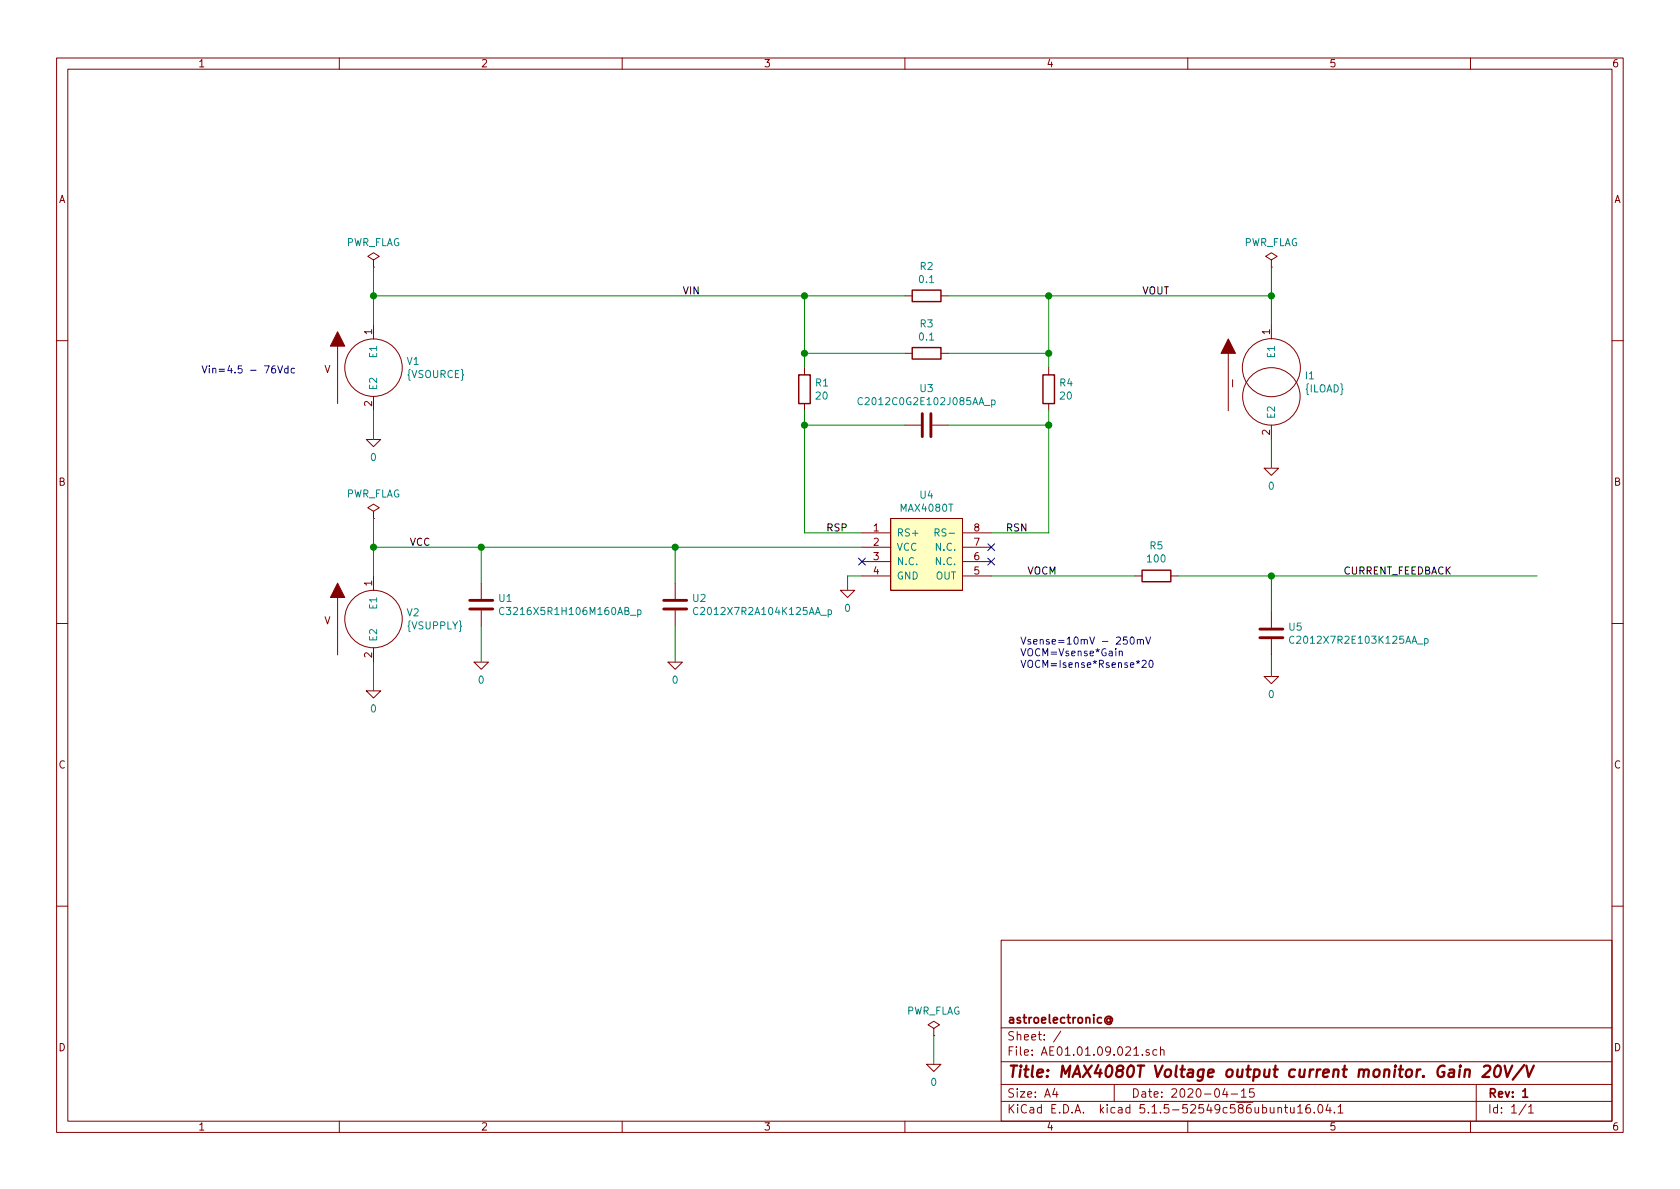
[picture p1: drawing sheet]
EESchema Schematic File Version 4
EELAYER 30 0
EELAYER END
$Descr A4 11693 8268
encoding utf-8
Sheet 1 1
Title "MAX4080T Voltage output current monitor. Gain 20V/V"
Date "2020-04-15"
Rev "1"
Comp "astroelectronic@"
Comment1 ""
Comment2 ""
Comment3 ""
Comment4 ""
$EndDescr
Wire Wire Line
	6000 4000 5900 4000
Wire Wire Line
	5900 4000 5900 4100
Wire Wire Line
	6900 4000 7900 4000
Wire Wire Line
	8200 4000 8850 4000
Wire Wire Line
	8850 4000 8850 4250
Connection ~ 8850 4000
Wire Wire Line
	8850 4550 8850 4700
Wire Wire Line
	5600 3700 6000 3700
Wire Wire Line
	5600 2450 6300 2450
Connection ~ 5600 2450
Wire Wire Line
	7300 3700 6900 3700
Wire Wire Line
	7300 2450 6600 2450
Wire Wire Line
	6600 2050 7300 2050
Connection ~ 7300 2450
Wire Wire Line
	8850 2050 8850 2250
Connection ~ 7300 2050
Wire Wire Line
	8850 3050 8850 3250
Wire Wire Line
	2600 3800 3350 3800
Wire Wire Line
	6500 7200 6500 7400
Text Label 7150 4000 0    50   ~ 0
VOCM
Text Label 4750 2050 0    50   ~ 0
VIN
Text Label 7950 2050 0    50   ~ 0
VOUT
Wire Wire Line
	5600 2050 5600 2450
Wire Wire Line
	7300 2050 7300 2450
Wire Wire Line
	5600 2850 5600 2950
Wire Wire Line
	7300 2850 7300 2950
Text Label 5750 3700 0    50   ~ 0
RSP
Text Label 7000 3700 0    50   ~ 0
RSN
Wire Wire Line
	6600 2950 7300 2950
Connection ~ 7300 2950
Wire Wire Line
	6300 2950 5600 2950
Connection ~ 5600 2950
Text Notes 1400 2600 0    50   ~ 0
Vin=4.5 - 76Vdc
Wire Wire Line
	3350 4600 3350 4350
Wire Wire Line
	3350 4050 3350 3800
Connection ~ 3350 3800
Text Label 2850 3800 0    50   ~ 0
VCC
Text Label 9350 4000 0    50   ~ 0
CURRENT_FEEDBACK
Wire Wire Line
	5600 2450 5600 2550
Wire Wire Line
	7300 2450 7300 2550
Wire Wire Line
	7300 2050 8850 2050
Wire Wire Line
	5600 2050 6300 2050
Wire Wire Line
	7300 2950 7300 3700
Wire Wire Line
	5600 2950 5600 3700
Wire Wire Line
	2600 3800 2600 4000
$Comp
L pspice:0 #GND01
U 1 1
P 2600 3050
F 0 "#GND01" H 2600 2950 50  0001 C CNN
F 1 "0" H 2600 2927 50  0000 C CNN
F 2 "" H 2600 3050 50  0001 C CNN
F 3 "~" H 2600 3050 50  0001 C CNN
	1    2600 3050
	1    0    0    -1  
$EndComp
$Comp
L power:PWR_FLAG #FLG01
U 1 1
P 6500 7200
F 0 "#FLG01" H 6500 7275 50  0001 C CNN
F 1 "PWR_FLAG" H 6500 7373 50  0000 C CNN
F 2 "" H 6500 7200 50  0001 C CNN
F 3 "~" H 6500 7200 50  0001 C CNN
	1    6500 7200
	1    0    0    -1  
$EndComp
$Comp
L power:PWR_FLAG #FLG02
U 1 1
P 2600 1850
F 0 "#FLG02" H 2600 1925 50  0001 C CNN
F 1 "PWR_FLAG" H 2600 2023 50  0000 C CNN
F 2 "" H 2600 1850 50  0001 C CNN
F 3 "~" H 2600 1850 50  0001 C CNN
	1    2600 1850
	1    0    0    -1  
$EndComp
Wire Wire Line
	2600 4600 2600 4800
$Comp
L pspice:0 #GND02
U 1 1
P 2600 4800
F 0 "#GND02" H 2600 4700 50  0001 C CNN
F 1 "0" H 2600 4677 50  0000 C CNN
F 2 "" H 2600 4800 50  0001 C CNN
F 3 "~" H 2600 4800 50  0001 C CNN
	1    2600 4800
	1    0    0    -1  
$EndComp
Wire Wire Line
	2600 3800 2600 3600
Connection ~ 2600 3800
$Comp
L power:PWR_FLAG #FLG03
U 1 1
P 2600 3600
F 0 "#FLG03" H 2600 3675 50  0001 C CNN
F 1 "PWR_FLAG" H 2600 3773 50  0000 C CNN
F 2 "" H 2600 3600 50  0001 C CNN
F 3 "~" H 2600 3600 50  0001 C CNN
	1    2600 3600
	1    0    0    -1  
$EndComp
$Comp
L pspice:0 #GND03
U 1 1
P 3350 4600
F 0 "#GND03" H 3350 4500 50  0001 C CNN
F 1 "0" H 3350 4477 50  0000 C CNN
F 2 "" H 3350 4600 50  0001 C CNN
F 3 "~" H 3350 4600 50  0001 C CNN
	1    3350 4600
	1    0    0    -1  
$EndComp
$Comp
L pspice:0 #GND04
U 1 1
P 4700 4600
F 0 "#GND04" H 4700 4500 50  0001 C CNN
F 1 "0" H 4700 4477 50  0000 C CNN
F 2 "" H 4700 4600 50  0001 C CNN
F 3 "~" H 4700 4600 50  0001 C CNN
	1    4700 4600
	1    0    0    -1  
$EndComp
$Comp
L Device:C U1
U 1 1
P 3350 4200
F 0 "U1" H 3465 4246 50  0000 L CNN
F 1 "C3216X5R1H106M160AB_p" H 3465 4155 50  0000 L CNN
F 2 "" H 3388 4050 50  0001 C CNN
F 3 "~" H 3350 4200 50  0001 C CNN
F 4 "X" H 3350 4200 50  0001 C CNN "Spice_Primitive"
F 5 "C3216X5R1H106M160AB_p" H 3350 4200 50  0001 C CNN "Spice_Model"
F 6 "Y" H 3350 4200 50  0001 C CNN "Spice_Netlist_Enabled"
F 7 "models/C3216X5R1H106M160AB_p.mod" H 3350 4200 50  0001 C CNN "Spice_Lib_File"
	1    3350 4200
	1    0    0    -1  
$EndComp
$Comp
L Device:C U2
U 1 1
P 4700 4200
F 0 "U2" H 4815 4246 50  0000 L CNN
F 1 "C2012X7R2A104K125AA_p" H 4815 4155 50  0000 L CNN
F 2 "" H 4738 4050 50  0001 C CNN
F 3 "~" H 4700 4200 50  0001 C CNN
F 4 "X" H 4700 4200 50  0001 C CNN "Spice_Primitive"
F 5 "C2012X7R2A104K125AA_p" H 4700 4200 50  0001 C CNN "Spice_Model"
F 6 "Y" H 4700 4200 50  0001 C CNN "Spice_Netlist_Enabled"
F 7 "models/C2012X7R2A104K125AA_p.mod" H 4700 4200 50  0001 C CNN "Spice_Lib_File"
	1    4700 4200
	1    0    0    -1  
$EndComp
Wire Wire Line
	3350 3800 4700 3800
Wire Wire Line
	4700 4600 4700 4350
Wire Wire Line
	4700 4050 4700 3800
Connection ~ 4700 3800
Wire Wire Line
	4700 3800 6000 3800
$Comp
L pspice:0 #GND05
U 1 1
P 5900 4100
F 0 "#GND05" H 5900 4000 50  0001 C CNN
F 1 "0" H 5900 3977 50  0000 C CNN
F 2 "" H 5900 4100 50  0001 C CNN
F 3 "~" H 5900 4100 50  0001 C CNN
	1    5900 4100
	1    0    0    -1  
$EndComp
$Comp
L Device:R R1
U 1 1
P 5600 2700
F 0 "R1" H 5670 2746 50  0000 L CNN
F 1 "20" H 5670 2655 50  0000 L CNN
F 2 "" V 5530 2700 50  0001 C CNN
F 3 "~" H 5600 2700 50  0001 C CNN
F 4 "R" H 5600 2700 50  0001 C CNN "Spice_Primitive"
F 5 "20" H 5600 2700 50  0001 C CNN "Spice_Model"
F 6 "Y" H 5600 2700 50  0001 C CNN "Spice_Netlist_Enabled"
	1    5600 2700
	1    0    0    -1  
$EndComp
$Comp
L Device:C U3
U 1 1
P 6450 2950
F 0 "U3" V 6702 2950 50  0000 C CNN
F 1 "C2012C0G2E102J085AA_p" V 6611 2950 50  0000 C CNN
F 2 "" H 6488 2800 50  0001 C CNN
F 3 "~" H 6450 2950 50  0001 C CNN
F 4 "X" H 6450 2950 50  0001 C CNN "Spice_Primitive"
F 5 "C2012C0G2E102J085AA_p" H 6450 2950 50  0001 C CNN "Spice_Model"
F 6 "Y" H 6450 2950 50  0001 C CNN "Spice_Netlist_Enabled"
F 7 "models/C2012C0G2E102J085AA_p.mod" H 6450 2950 50  0001 C CNN "Spice_Lib_File"
	1    6450 2950
	0    -1   -1   0   
$EndComp
$Comp
L Device:R R4
U 1 1
P 7300 2700
F 0 "R4" H 7370 2746 50  0000 L CNN
F 1 "20" H 7370 2655 50  0000 L CNN
F 2 "" V 7230 2700 50  0001 C CNN
F 3 "~" H 7300 2700 50  0001 C CNN
F 4 "R" H 7300 2700 50  0001 C CNN "Spice_Primitive"
F 5 "20" H 7300 2700 50  0001 C CNN "Spice_Model"
F 6 "Y" H 7300 2700 50  0001 C CNN "Spice_Netlist_Enabled"
	1    7300 2700
	1    0    0    -1  
$EndComp
$Comp
L Device:R R2
U 1 1
P 6450 2050
F 0 "R2" V 6243 2050 50  0000 C CNN
F 1 "0.1" V 6334 2050 50  0000 C CNN
F 2 "" V 6380 2050 50  0001 C CNN
F 3 "~" H 6450 2050 50  0001 C CNN
F 4 "R" H 6450 2050 50  0001 C CNN "Spice_Primitive"
F 5 "0.1" H 6450 2050 50  0001 C CNN "Spice_Model"
F 6 "Y" H 6450 2050 50  0001 C CNN "Spice_Netlist_Enabled"
	1    6450 2050
	0    1    1    0   
$EndComp
$Comp
L Device:R R3
U 1 1
P 6450 2450
F 0 "R3" V 6243 2450 50  0000 C CNN
F 1 "0.1" V 6334 2450 50  0000 C CNN
F 2 "" V 6380 2450 50  0001 C CNN
F 3 "~" H 6450 2450 50  0001 C CNN
F 4 "R" H 6450 2450 50  0001 C CNN "Spice_Primitive"
F 5 "0.1" H 6450 2450 50  0001 C CNN "Spice_Model"
F 6 "Y" H 6450 2450 50  0001 C CNN "Spice_Netlist_Enabled"
	1    6450 2450
	0    1    1    0   
$EndComp
$Comp
L AE01.17.09.000:MAX4080T U4
U 1 1
P 6450 3850
F 0 "U4" H 6450 4265 50  0000 C CNN
F 1 "MAX4080T" H 6450 4174 50  0000 C CNN
F 2 "Housings_SOIC:SOIC-8_3.9x4.9mm_Pitch1.27mm" H 6200 3300 50  0001 L BNN
F 3 "DS" H 6200 3200 50  0001 L BNN
F 4 "MAX4080TASA+T" H 6200 3100 50  0001 L BNN "PN"
F 5 "ID" H 6200 3000 50  0001 L BNN "ID"
F 6 "Current Sense Amplifier 1 Circuit  8-SOIC" H 6200 2900 50  0001 L BNN "DESC"
F 7 "NOTE" H 6200 2800 50  0001 L BNN "NOTE"
F 8 "X" H 6450 3850 50  0001 C CNN "Spice_Primitive"
F 9 "MAX4080T" H 6450 3850 50  0001 C CNN "Spice_Model"
F 10 "Y" H 6450 3850 50  0001 C CNN "Spice_Netlist_Enabled"
F 11 "models/MAX4080T.FAM" H 6450 3850 50  0001 C CNN "Spice_Lib_File"
	1    6450 3850
	1    0    0    -1  
$EndComp
$Comp
L Device:R R5
U 1 1
P 8050 4000
F 0 "R5" V 8257 4000 50  0000 C CNN
F 1 "100" V 8166 4000 50  0000 C CNN
F 2 "" V 7980 4000 50  0001 C CNN
F 3 "~" H 8050 4000 50  0001 C CNN
F 4 "R" H 8050 4000 50  0001 C CNN "Spice_Primitive"
F 5 "100" H 8050 4000 50  0001 C CNN "Spice_Model"
F 6 "Y" H 8050 4000 50  0001 C CNN "Spice_Netlist_Enabled"
	1    8050 4000
	0    -1   -1   0   
$EndComp
$Comp
L Device:C U5
U 1 1
P 8850 4400
F 0 "U5" H 8965 4446 50  0000 L CNN
F 1 "C2012X7R2E103K125AA_p" H 8965 4355 50  0000 L CNN
F 2 "" H 8888 4250 50  0001 C CNN
F 3 "~" H 8850 4400 50  0001 C CNN
F 4 "X" H 8850 4400 50  0001 C CNN "Spice_Primitive"
F 5 "C2012X7R2E103K125AA_p" H 8850 4400 50  0001 C CNN "Spice_Model"
F 6 "Y" H 8850 4400 50  0001 C CNN "Spice_Netlist_Enabled"
F 7 "models/C2012X7R2E103K125AA_p.mod" H 8850 4400 50  0001 C CNN "Spice_Lib_File"
	1    8850 4400
	1    0    0    -1  
$EndComp
Wire Wire Line
	8850 4000 10700 4000
$Comp
L pspice:0 #GND07
U 1 1
P 8850 4700
F 0 "#GND07" H 8850 4600 50  0001 C CNN
F 1 "0" H 8850 4577 50  0000 C CNN
F 2 "" H 8850 4700 50  0001 C CNN
F 3 "~" H 8850 4700 50  0001 C CNN
	1    8850 4700
	1    0    0    -1  
$EndComp
$Comp
L pspice:0 #GND06
U 1 1
P 8850 3250
F 0 "#GND06" H 8850 3150 50  0001 C CNN
F 1 "0" H 8850 3127 50  0000 C CNN
F 2 "" H 8850 3250 50  0001 C CNN
F 3 "~" H 8850 3250 50  0001 C CNN
	1    8850 3250
	1    0    0    -1  
$EndComp
Wire Wire Line
	8850 2050 8850 1850
Connection ~ 8850 2050
$Comp
L power:PWR_FLAG #FLG04
U 1 1
P 8850 1850
F 0 "#FLG04" H 8850 1925 50  0001 C CNN
F 1 "PWR_FLAG" H 8850 2023 50  0000 C CNN
F 2 "" H 8850 1850 50  0001 C CNN
F 3 "~" H 8850 1850 50  0001 C CNN
	1    8850 1850
	1    0    0    -1  
$EndComp
Wire Wire Line
	2600 1850 2600 2050
Wire Wire Line
	5600 2050 2600 2050
Connection ~ 5600 2050
Connection ~ 2600 2050
Wire Wire Line
	2600 2050 2600 2250
Text Notes 7100 4650 0    50   ~ 0
Vsense=10mV - 250mV\nVOCM=Vsense*Gain\nVOCM=Isense*Rsense*20
NoConn ~ 6900 3800
NoConn ~ 6900 3900
NoConn ~ 6000 3900
$Comp
L pspice:ISOURCE I1
U 1 1
P 8850 2650
F 0 "I1" H 9080 2696 50  0000 L CNN
F 1 "{ILOAD}" H 9080 2605 50  0000 L CNN
F 2 "" H 8850 2650 50  0001 C CNN
F 3 "~" H 8850 2650 50  0001 C CNN
	1    8850 2650
	1    0    0    -1  
$EndComp
$Comp
L pspice:VSOURCE V1
U 1 1
P 2600 2550
F 0 "V1" H 2828 2596 50  0000 L CNN
F 1 "{VSOURCE}" H 2828 2505 50  0000 L CNN
F 2 "" H 2600 2550 50  0001 C CNN
F 3 "~" H 2600 2550 50  0001 C CNN
	1    2600 2550
	1    0    0    -1  
$EndComp
Wire Wire Line
	2600 2850 2600 3050
$Comp
L pspice:0 #GND0101
U 1 1
P 6500 7400
F 0 "#GND0101" H 6500 7300 50  0001 C CNN
F 1 "0" H 6500 7277 50  0000 C CNN
F 2 "" H 6500 7400 50  0001 C CNN
F 3 "~" H 6500 7400 50  0001 C CNN
	1    6500 7400
	1    0    0    -1  
$EndComp
$Comp
L pspice:VSOURCE V2
U 1 1
P 2600 4300
F 0 "V2" H 2828 4346 50  0000 L CNN
F 1 "{VSUPPLY}" H 2828 4255 50  0000 L CNN
F 2 "" H 2600 4300 50  0001 C CNN
F 3 "~" H 2600 4300 50  0001 C CNN
	1    2600 4300
	1    0    0    -1  
$EndComp
$EndSCHEMATC
